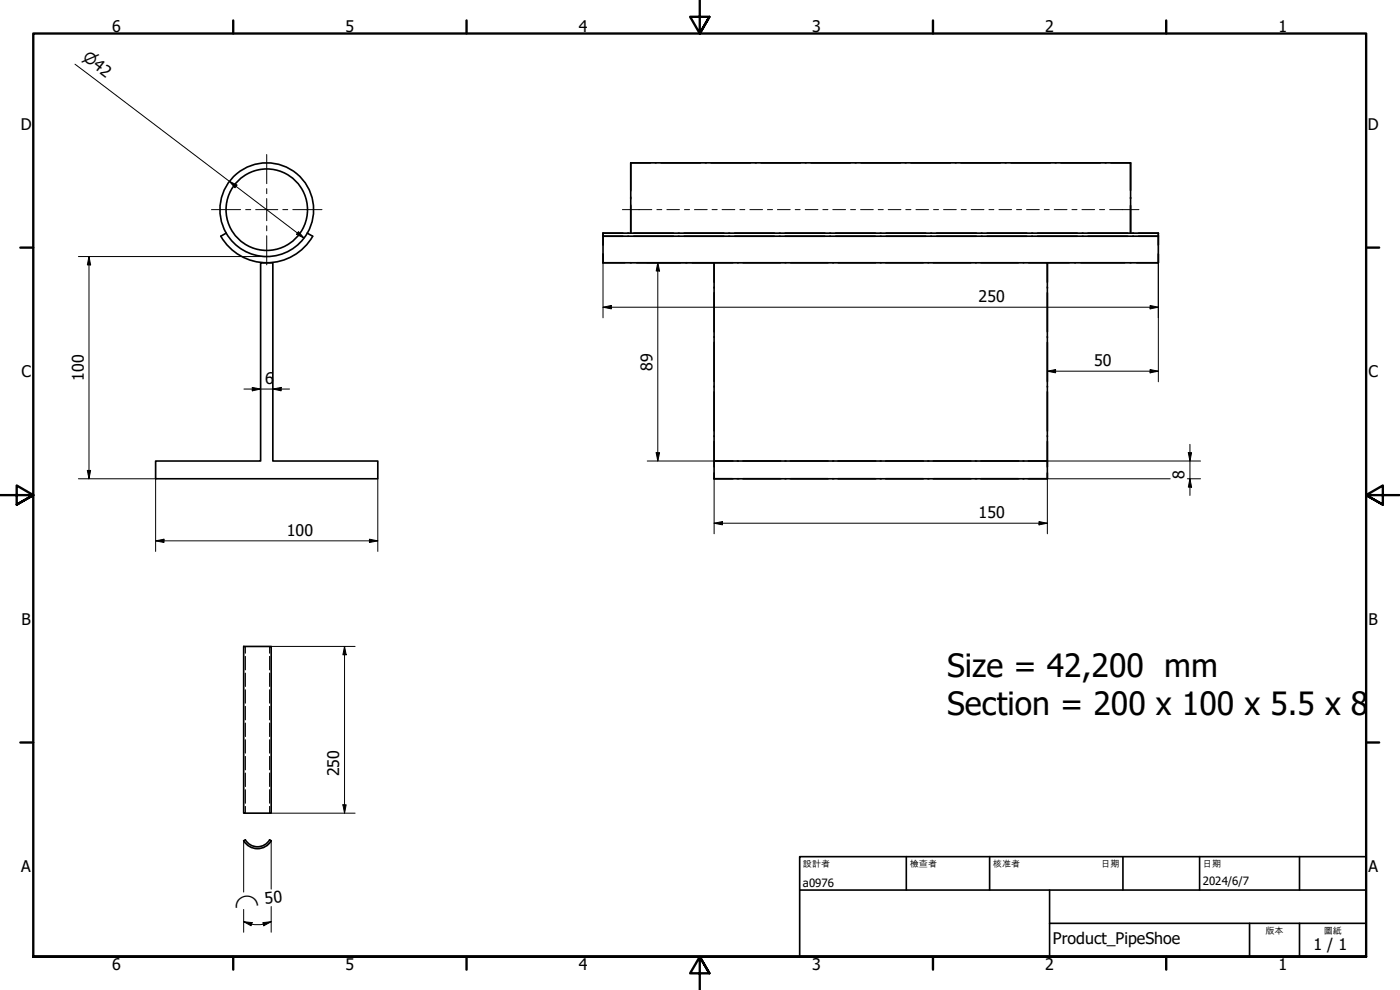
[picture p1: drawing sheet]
<svg xmlns="http://www.w3.org/2000/svg" width="420mm" height="297mm" viewBox="0 0 420 297" stroke-linecap="round" stroke-linejoin="round" font-family="sans-serif">
<g fill="none" stroke="#000" stroke-width=".49">
<path d="M189.3 48.9h150v21.1v-8.3M189.3 48.9v21.1M189.3 48.9h5.9M196.7 48.9h.2M198.4 48.9h11.8M211.7 48.9h.2M213.4 48.9h11.8M226.7 48.9h.2M228.4 48.9h11.8M241.7 48.9h.2M243.4 48.9h11.8M256.7 48.9h.2"/>
<path d="M258.4 48.9h11.8M271.7 48.9h.2M273.4 48.9h11.8M286.7 48.9h.2M288.4 48.9h11.8M301.7 48.9h.2M303.4 48.9h11.8M316.7 48.9h.2M318.4 48.9h11.8M331.7 48.9h.2M333.4 48.9h5.9v8.2M339.3 59.2v.4"/>
<path d="M67.9 70l-1.6 .9a15.9 15.9 0 0 0 27.6 0l-1.7-.9M67.9 69.9a14.1 14.1 0 0 1 12.2-21 14.1 14.1 0 0 1 12.1 21M67.9 69.9a14.1 14.1 0 0 0 24.3 0M78.2 78.8h3.7v59.5h31.5v5.4h-66.7v-5.4h31.5zM181 70v8.8M181 70h166.6v.9h-5.9M181 70.6v2.9M181 78.8h38.9M181 70v.3M181 76.2v2.6M181 70h5.9M186.9 70.9h-5.9h166.6v7.9"/>
<path d="M188.4 70.9h.3M188.4 70h.3M190.2 70.9h11.9M190.2 70h11.9M203.6 70.9h.2M203.6 70h.2M205.3 70.9h11.9M205.3 70h11.9M214.3 78.8v64.9M214.3 78.8h100v59.5h-100h5.6M214.3 78.8v5.9M218.7 70.9h.3"/>
<path d="M218.7 70h.3M220.5 70.9h11.9M220.5 70h11.9M221.3 78.8h.3M223 78.8h11.2M233.9 70.9h.2M233.9 70h.2M235.6 78.8h.3M235.6 70.9h11.9M235.6 70h11.9M237.3 78.8h11.2M249 70.9h.3"/>
<path d="M249 70h.3M249.9 78.8h.3M250.8 70.9h11.9M250.8 70h11.9M251.5 78.8h11.3M264.2 78.8h.2M264.2 70.9h.2M264.2 70h.2M265.8 78.8h11.3M265.9 70.9h11.9M265.9 70h11.9M278.5 78.8h.2"/>
<path d="M279.3 70.9h.3M279.3 70h.3M280.1 78.8h11.3M281.1 70.9h11.9M281.1 70h11.9M292.8 78.8h.2M294.4 78.8h11.2M294.5 70.9h.2M294.5 70h.2M296.2 70.9h12M296.2 70h12M307.1 78.8h.2"/>
<path d="M308.7 78.8h38.9M309.6 70.9h.3M309.6 70h.3M311.4 70.9h11.9M311.4 70h11.9M314.3 78.8v5.9M324.8 70.9h.2M324.8 70h.2M326.5 70.9h12M326.5 70h12M339.9 70.9h.3M339.9 70h.3"/>
<path d="M341.7 70h5.9v.3M347.6 70.6v2.9M347.6 76.2v2.6M214.3 86.1v.3M214.3 87.8v11.8M314.3 86.1v.3M314.3 87.8v11.8M214.3 101v.2M214.3 102.7v11.7M214.3 115.9v.2M214.3 117.6v11.7M314.3 101v.2"/>
<path d="M314.3 102.7v11.7M314.3 115.9v.2M314.3 117.6v11.7M214.3 132.5v7.6M214.3 130.8v.2M221.3 138.3h.3M223 138.3h11.2M235.6 138.3h.3M237.3 138.3h11.2M249.9 138.3h.3M251.5 138.3h11.3M264.2 138.3h.2"/>
<path d="M265.8 138.3h11.3M278.5 138.3h.2M280.1 138.3h11.3M292.8 138.3h.2M294.4 138.3h11.2M307.1 138.3h.2M308.7 138.3h5.6v5.4h-100M314.3 130.8v.2M314.3 132.5v7.6M214.3 141.9v1.8M214.3 143.7h5.6M221.3 143.7h.3"/>
<path d="M223 143.7h11.2M235.6 143.7h.3M237.3 143.7h11.2M249.9 143.7h.3M251.5 143.7h11.3M264.2 143.7h.2M265.8 143.7h11.3M278.5 143.7h.2M280.1 143.7h11.3M292.8 143.7h.2M294.4 143.7h11.2M307.1 143.7h.2"/>
<path d="M314.3 141.9v1.8h-5.6M73.1 194h8.3v50h-8.3zM73.6 252l-.5 .2a4.8 4.8 0 0 0 8.3 0l-.5-.2M73.6 252a4.2 4.2 0 0 0 7.3 0"/>
<circle cx="80.1" cy="62.9" r="12.2"/>
</g>
<g fill="none" stroke="#000" stroke-width=".35">
<path d="M73.6 194v2M73.6 197v4M80.9 194v2M80.9 197v4M73.6 202v4M73.6 207v4M73.6 211.9v4.1M73.6 217v4M80.9 202v4M80.9 207v4M80.9 211.9v4.1M80.9 217v4"/>
<path d="M73.6 222v4M73.6 227v4M73.6 232v4M73.6 237v4M80.9 222v4M80.9 227v4M80.9 232v4M80.9 237v4M73.6 242v2M80.9 242v2"/>
</g>
<g fill="none" stroke="#000" stroke-width=".71">
<path d="M70 6.1v4M140 6.1v4M210 0v10.1l-2.9-5.1h5.8l-2.9 5.1 2.9-5.1M280 6.1v4M350 6.1v4M6.1 74.3h3.9M410 74.3h3.9M0 148.6h10l-5-2.9v5.7l5-2.8-5 2.8M420 148.6h-10l5-2.9v5.7l-5-2.8 5 2.8M6.1 222.8h3.9M410 222.8h3.9M10 287.1v-277h400v277h-400h400"/>
<path d="M70 287.1v3.8M140 287.1v3.8M212.9 292l-2.9-4.9 2.9 4.9h-5.8l2.9-4.9v9.9M280 287.1v3.8M350 287.1v3.8"/>
</g>
<path d="M240 257h170v30.1h-170zM272 257v10.1M297 257v10.1M337 257v10.1M360 257v10.1M390 257v10.1M240 267.1h170M315 277h95M315 267.1v20M375 277v10.1M390 277v10.1" fill="none" stroke="#000" stroke-width=".49"/>
<g fill="none" stroke="#000" stroke-width=".3">
<path d="M22.5 19.3l68.8 52.1M68.8 54.4l2.3 1.1-.6 .8zM23.5 77h56.4M26.7 77l.5 2.5h-1zM26.7 77v66.7M89.6 69.5l1.7 1.9-2.3-1.1zM181 78.8v16.6M194.2 78.8h20.1M197.4 78.8l.5 2.5h-1zM197.4 78.8v59.5M347.6 78.8v35.7M181 92.2l2.5-.5v1z"/>
<path d="M181 92.2h166.6M345.2 91.7l2.4 .5-2.4 .5zM73.2 116.7h13.7M75.7 116.2l2.5 .5-2.5 .6zM81.9 116.7l2.5-.5v1.1zM314.3 111.4l2.5-.5v1zM314.3 111.4h33.3M345.2 110.9l2.4 .5-2.4 .5zM194.2 138.3h20.1M196.9 135.8h1l-.5 2.5zM314.3 138.3h46M356.6 135.8h1l-.5 2.5z"/>
<path d="M357.1 133.3v15.4M23.5 143.7h23.2v21.8M26.2 141.1h1l-.5 2.6zM113.4 143.7v21.8M214.3 157l2.5-.5v1zM214.3 157h100M214.3 143.7v16.5M311.8 156.5l2.5 .5-2.5 .5zM351.2 143.7h-36.9v16.5M356.3 143.7h4M357.1 143.7l.5 2.5h-1zM46.7 162.3l2.5-.5v1z"/>
<path d="M46.7 162.3h66.7M110.9 161.8l2.5 .5-2.5 .5zM81.4 194h25.2M103.4 194l.5 2.5h-1zM103.4 194v50M73.1 252.3v15.4M81.4 244h25.2M81.4 252.3v14.5M102.9 241.5h1l-.5 2.5zM73.1 276.5l2.6 .3-.3 1zM73.1 276.5l2.4 .8M73.1 272.9v6.8"/>
<path d="M78.9 276.8l2.5-.3-2.2 1.3zM81.4 276.5a9.7 9.7 0 0 1-4.1 1l-1.8-.2M81.4 272v7.7"/>
</g>
<g fill="#000">
<path d="M68.8 54.4l2.3 1.1-.6 .8zM26.7 77l.5 2.5h-1zM89.6 69.5l1.7 1.9-2.3-1.1zM181 92.2l2.5-.5v1zM197.4 78.8l.5 2.5h-1zM345.2 91.7l2.4 .5-2.4 .5zM75.7 116.2l2.5 .5-2.5 .6zM81.9 116.7l2.5-.5v1.1zM314.3 111.4l2.5-.5v1zM345.2 110.9l2.4 .5-2.4 .5zM196.9 135.8h1l-.5 2.5zM356.6 135.8h1l-.5 2.5z"/>
<path d="M26.2 141.1h1l-.5 2.6zM214.3 157l2.5-.5v1zM311.8 156.5l2.5 .5-2.5 .5zM357.1 143.7l.5 2.5h-1zM46.7 162.3l2.5-.5v1zM110.9 161.8l2.5 .5-2.5 .5zM103.4 194l.5 2.5h-1zM102.9 241.5h1l-.5 2.5zM73.1 276.5l2.6 .3-.3 1zM78.9 276.8l2.5-.3-2.2 1.3z"/>
</g>
<path d="M80 46.4v8.7M80 56.6v1.5M80 59.6v6.6M63.5 62.9h8.7M73.7 62.9h1.5M76.7 62.9h6.7M80 67.7v1.6M80 70.7v8.8M84.9 62.9h1.5M87.9 62.9h8.7" fill="none" stroke="#000" stroke-width=".3"/>
<g fill="none" stroke="#000" stroke-width=".3">
<path d="M186.8 62.9h8.8M197.1 62.9h1.5M200.1 62.9h3.8M205.4 62.9h1.5M208.4 62.9h3.8M213.7 62.9h1.5M216.7 62.9h3.8M222 62.9h1.5M225 62.9h3.8M230.3 62.9h1.5M233.3 62.9h3.8M238.7 62.9h1.4"/>
<path d="M241.7 62.9h3.8M246.9 62.9h1.6M249.9 62.9h3.9M255.3 62.9h1.5M258.3 62.9h3.8M263.6 62.9h1.5M266.6 62.9h3.8M271.9 62.9h1.5M274.9 62.9h3.8M280.2 62.9h1.5M283.2 62.9h3.8M288.5 62.9h1.5"/>
<path d="M291.5 62.9h3.8M296.8 62.9h1.5M299.8 62.9h3.8M305.1 62.9h1.5M308.1 62.9h3.8M313.4 62.9h1.5M316.4 62.9h3.8M321.7 62.9h1.5M324.7 62.9h3.8M330 62.9h1.5M333 62.9h8.8"/>
</g>
<g font-size="9.6">
<text x="284.2" y="203">Size = 42,200 mm</text>
<text x="284.2" y="214.5">Section = 200 x 100 x 5.5 x 8</text>
</g>
<g font-size="4.8">
<text x="33.7" y="9.6">6</text>
<text x="103.7" y="9.6">5</text>
<text x="173.7" y="9.6">4</text>
<text x="243.7" y="9.6">3</text>
<text x="313.7" y="9.6">2</text>
<text x="383.7" y="9.6">1</text>
<text x="6.2" y="38.9">D</text>
<text x="410.5" y="38.9">D</text>
<text x="293.7" y="90.6">250</text>
<text x="6.4" y="113.2">C</text>
<text x="195.8" y="111.3" transform="rotate(-90 195.8 111.3)">89</text>
<text x="328.4" y="109.8">50</text>
<text x="410.7" y="113.2">C</text>
<text x="25.1" y="114.3" transform="rotate(-90 25.1 114.3)">100</text>
<text x="79.6" y="115.1">6</text>
<text x="355.5" y="143.6" transform="rotate(-90 355.5 143.6)">8</text>
<text x="293.7" y="155.4">150</text>
<text x="86.1" y="160.7">100</text>
<text x="6.4" y="187.4">B</text>
<text x="410.7" y="187.4">B</text>
<text x="101.8" y="232.9" transform="rotate(-90 101.8 232.9)">250</text>
<text x="6.4" y="261.7">A</text>
<text x="410.7" y="261.7">A</text>
<text x="79.6" y="271.3" transform="rotate(-6 79.6 271.3)">50</text>
<text x="316" y="283.4">Product_PipeShoe</text>
<text x="394.2" y="285">1 / 1</text>
<text x="33.7" y="290.9">6</text>
<text x="103.7" y="290.9">5</text>
<text x="173.7" y="290.9">4</text>
<text x="243.7" y="290.9">3</text>
<text x="313.7" y="290.9">2</text>
<text x="383.7" y="290.9">1</text>
</g>
<g font-size="4.6">
<text x="24.6" y="17.8" transform="rotate(37 24.6 17.8)">⌀42</text>
<text x="70.4" y="272.3" transform="rotate(-6 70.4 272.3)">⌒</text>
</g>
<g font-size="3.4">
<text x="241" y="266">a0976</text>
<text x="361" y="265.5">2024/6/7</text>
</g>
<g font-size="2.7">
<text x="241" y="260.1">設計者</text>
<text x="273" y="260.1">檢查者</text>
<text x="298" y="260.1">核准者</text>
<text x="330.5" y="260.1">日期</text>
<text x="361" y="260.1">日期</text>
<text x="379.8" y="280.1">版本</text>
<text x="397.3" y="280.1">圖紙</text>
</g>
</svg>
